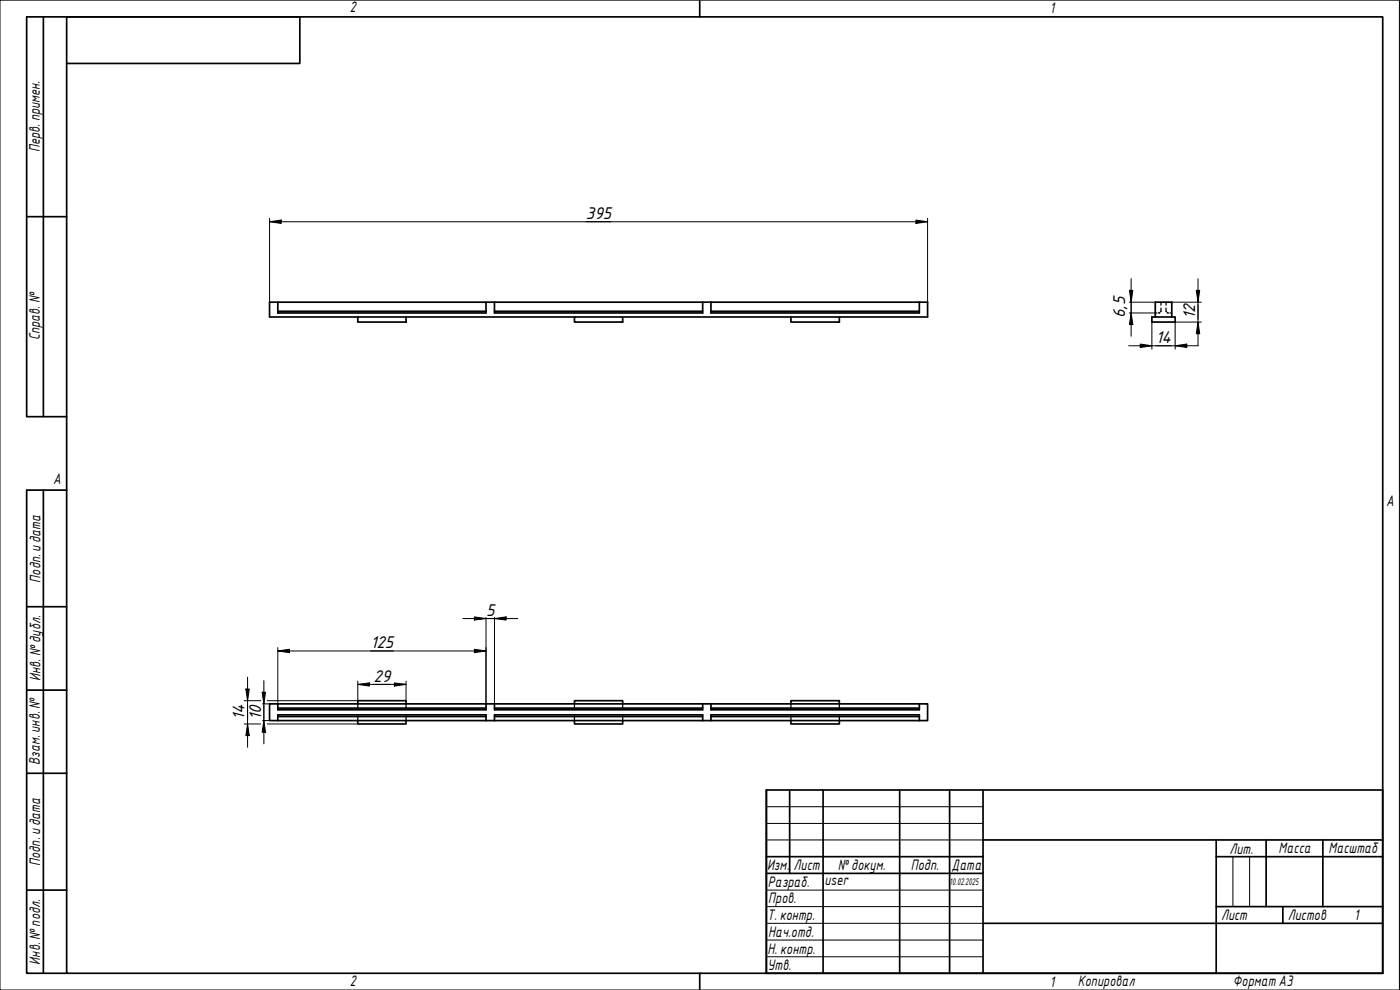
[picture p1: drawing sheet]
<svg xmlns="http://www.w3.org/2000/svg" width="420mm" height="297mm" viewBox="0 0 420 297" stroke-linecap="round" stroke-linejoin="round" font-family="sans-serif">
<g fill="none" stroke="#000" stroke-width=".51">
<path d="M83.4 90.7v3.2h62.5v-3.2M83.4 93.4h62.5M107.4 95.1h14.5v1.5h-14.5zM121.9 95.1h50.5M148.4 90.7h-67.5v4.4h26.5M148.4 90.7v3.2h62.5v-3.2M148.4 90.7h130v4.4h-26.5M148.4 93.4h62.5M172.4 95.1h14.5v1.5h-14.5zM186.9 95.1h50.5M213.4 90.7v3.2h62.5v-3.2M213.4 93.4h62.5"/>
<path d="M237.4 95.1h14.5v1.5h-14.5zM346.7 90.7h5v4.4h-5zM346.7 95.1h-1v1.5h7v-1.5h-1M83.4 211.2h-2.5v5h2.5M83.4 211.2v1.8h62.5v-1.8M83.4 216.2v-1.7h62.5v1.7M83.4 216.2h192.5M83.4 211.2h192.5M83.4 215h62.5M83.4 212.5h62.5M107.4 211.2v-1h14.5v1M107.4 216.2v1h14.5v-1"/>
<path d="M148.4 211.2v1.8h62.5v-1.8M148.4 216.2v-1.7h62.5v1.7M148.4 215h62.5M148.4 212.5h62.5M172.4 211.2v-1h14.5v1M172.4 216.2v1h14.5v-1M213.4 211.2v1.8h62.5v-1.8M213.4 216.2v-1.7h62.5v1.7M213.4 215h62.5M213.4 212.5h62.5M237.4 216.2v1h14.5v-1M237.4 211.2v-1h14.5v1"/>
<path d="M275.9 211.2h2.5v5h-2.5"/>
</g>
<g fill="none" stroke="#000" stroke-width=".38">
<path d="M346.7 93.9h.4M348.1 93.7l-.6 .2M348.4 92.4l-.1 1.1M348.4 90.7v.9M349.9 92.4l.2 1.1M349.9 90.7v.9M350.3 93.7l.5 .2M351.3 93.9h.4M107.4 211.2v1.7M107.4 214.6v1.6M121.9 211.2v1.7M121.9 214.6v1.6"/>
<path d="M172.4 211.2v1.7M172.4 214.6v1.6M186.9 211.2v1.7M186.9 214.6v1.6M237.4 211.2v1.7M237.4 214.6v1.6M251.9 211.2v1.7M251.9 214.6v1.6"/>
</g>
<path d="M20 5.1h395v286.9h-395zM210 0v5.1M210 292v5" fill="none" stroke="#000" stroke-width=".51"/>
<path d="M0 0h420v297h-420z" fill="none" stroke="#000" stroke-width=".3"/>
<g fill="none" stroke="#000" stroke-width=".51">
<path d="M230 237h185v55h-185zM237 237v25.1M247 237v55M270 237v55M285 237v55M295 237v55M230 257h65M295 252h120M365 257h50M365 252v40M380 252v20M397 252v20"/>
<path d="M230 262.1h65M295 277h120M365 272h50M385 272v5"/>
</g>
<path d="M230 242h65M230 247.1h65M230 252h65M370 257v15M375 257v15M230 267.1h65M230 272h65M230 277h65M230 282.1h65M230 287.1h65" fill="none" stroke="#000" stroke-width=".3"/>
<path d="M13 5.1v119.9M20 19h70v-13.9h-82v119.9h12M8 65h12M13 147.1v144.9M20 147.1h-12v144.9h12M8 182h12M8 207.1h12M8 232h12M8 267.1h12" fill="none" stroke="#000" stroke-width=".51"/>
<g fill="none" stroke="#000" stroke-width=".3">
<path d="M80.9 66.5l3.5-.5v1zM80.9 66.5h197.5M80.9 65.5v25.2M274.9 66l3.5 .5-3.5 .5zM278.4 65.5v25.2M338.9 90.7h7.8M338.9 93.9h7.8M339 87.1h1l-.5 3.6zM339.5 93.9l.5 3.5h-1zM339.5 83.6v17.3M345.7 96.6v8.2M351.7 90.7h8.9"/>
<path d="M359 87.1h1l-.5 3.6zM359.5 96.6l.5 3.5h-1zM359.5 83.6v20M360.6 96.6h-7.9v8.2M338.7 103.7h21M342.2 103.2l3.5 .5-3.5 .6zM352.7 103.7l3.5-.5v1.1zM83.4 195.3l3.5-.5v1zM83.4 195.3h62.5M83.4 194.3v16.9M138.9 185.6h9.5M142.4 194.8l3.5 .5-3.5 .5z"/>
<path d="M142.4 185.1l3.5 .5-3.5 .4zM145.9 185.6h9.5M145.9 185.2v26M148.4 185.6l3.5-.5v.9zM148.4 185.2v26M73.3 217.2h4.9M73.3 210.2h4.9M73.8 206.7h1l-.5 3.5zM74.3 217.2l.5 3.5h-1zM74.3 203.2v21M78.7 207.7h1l-.5 3.5zM78.8 211.2h2.1"/>
<path d="M78.8 216.2h2.1M79.2 216.2l.5 3.5h-1zM79.2 204.2v19M80.2 217.2h27.2M107.4 205.3l3.5-.4v1zM107.4 204.4v5.8h-27.2M107.4 205.3h14.5M118.4 204.9l3.5 .4-3.5 .6zM121.9 204.4v5.8"/>
</g>
<g fill="#000">
<path d="M80.9 66.5l3.5-.5v1zM274.9 66l3.5 .5-3.5 .5zM339 87.1h1l-.5 3.6zM339.5 93.9l.5 3.5h-1zM359 87.1h1l-.5 3.6zM342.2 103.2l3.5 .5-3.5 .6zM352.7 103.7l3.5-.5v1.1zM359.5 96.6l.5 3.5h-1zM83.4 195.3l3.5-.5v1zM142.4 194.8l3.5 .5-3.5 .5zM142.4 185.1l3.5 .5-3.5 .4zM148.4 185.6l3.5-.5v.9z"/>
<path d="M73.8 206.7h1l-.5 3.5zM78.7 207.7h1l-.5 3.5zM79.2 216.2l.5 3.5h-1zM107.4 205.3l3.5-.4v1zM118.4 204.9l3.5 .4-3.5 .6zM74.3 217.2l.5 3.5h-1z"/>
</g>
<g font-size="4.9">
<text x="175.8" y="65.6">395</text>
<text x="337.7" y="95.4" transform="rotate(-90 337.7 95.4)">6,5</text>
<text x="358.6" y="95.8" transform="rotate(-90 358.6 95.8)">12</text>
<text x="346.8" y="102.9">14</text>
<text x="145.9" y="184.7">5</text>
<text x="111.2" y="194.4">125</text>
<text x="112.1" y="204.5">29</text>
<text x="78.4" y="215.9" transform="rotate(-90 78.4 215.9)">10</text>
<text x="73.4" y="216.1" transform="rotate(-90 73.4 216.1)">14</text>
</g>
<g font-size="4.4">
<text x="105" y="3.7">2</text>
<text x="315" y="3.8">1</text>
<text x="11.9" y="45.6" transform="rotate(-90 11.9 45.6)">Перв. примен.</text>
<text x="12" y="102.2" transform="rotate(-90 12 102.2)">Справ. №</text>
<text x="16" y="145.2">A</text>
<text x="416" y="151.7">A</text>
<text x="12.2" y="174.8" transform="rotate(-90 12.2 174.8)">Подп. идата</text>
<text x="12.2" y="204.3" transform="rotate(-90 12.2 204.3)">Инв. №дубл.</text>
<text x="12" y="229.5" transform="rotate(-90 12 229.5)">Взам. инв. №</text>
<text x="369" y="256.1">Лит.</text>
<text x="383.7" y="256.1">Масса</text>
<text x="398.7" y="256.1">Масштаб</text>
<text x="12.1" y="259.8" transform="rotate(-90 12.1 259.8)">Подп. идата</text>
<text x="230.2" y="261.1">Изм.</text>
<text x="238.2" y="261.1">Лист</text>
<text x="251.5" y="261">№докум.</text>
<text x="273.4" y="261.2">Подп.</text>
<text x="285.6" y="261.2">Дата</text>
<text x="230.4" y="266.1">Разраб.</text>
<text x="247.4" y="265.7">user</text>
<text x="230.6" y="271.1">Пров.</text>
<text x="230.3" y="276.1">Т. контр.</text>
<text x="230.5" y="281.1">Нач.отд.</text>
<text x="366.5" y="276.1">Лист</text>
<text x="386.5" y="276.1">Листов</text>
<text x="406.4" y="276">1</text>
<text x="230.4" y="286.1">Н. контр.</text>
<text x="12.1" y="289.4" transform="rotate(-90 12.1 289.4)">Инв. №подл.</text>
<text x="230.3" y="291.1">Утв.</text>
<text x="105" y="295.9">2</text>
<text x="315" y="296.1">1</text>
<text x="323.5" y="295.8">Копировал</text>
<text x="370" y="295.8">Формат А3</text>
</g>
<text font-size="2.8" x="285" y="265.5">10.02.2025</text>
</svg>
